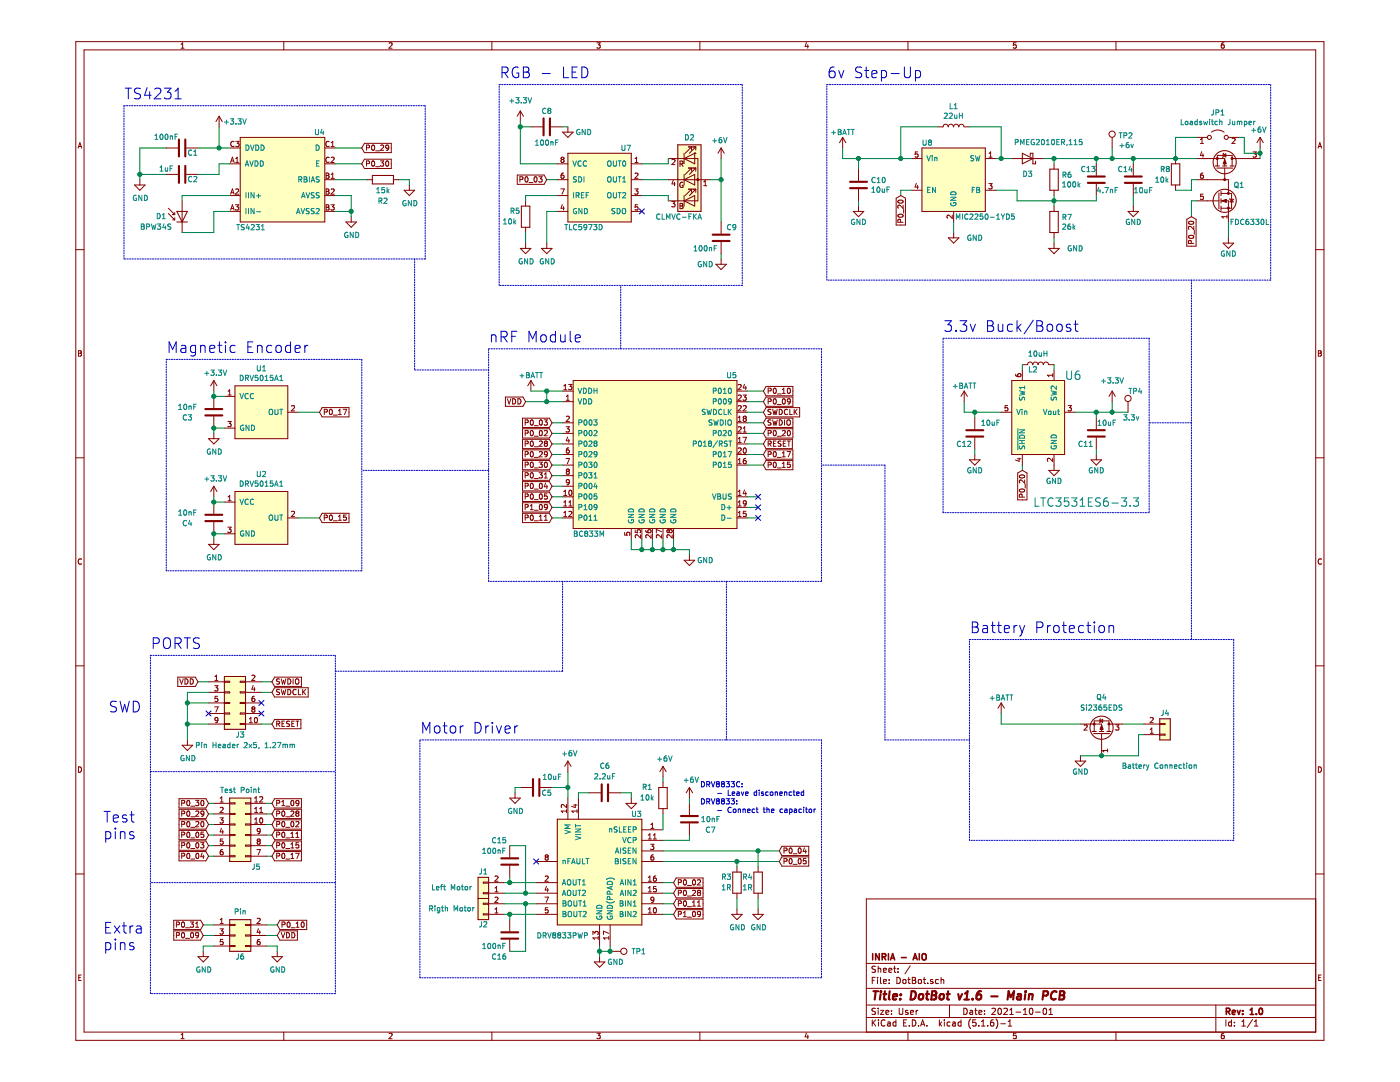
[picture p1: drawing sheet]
EESchema Schematic File Version 4
EELAYER 30 0
EELAYER END
$Descr User 12598 10236
encoding utf-8
Sheet 1 1
Title "DotBot v1.6 - Main PCB"
Date "2021-10-01"
Rev "1.0"
Comp "INRIA - AIO"
Comment1 ""
Comment2 ""
Comment3 ""
Comment4 ""
$EndDescr
$Comp
L DotBot:BC833M U5
U 1 1
P 5900 4250
F 0 "U5" H 6600 4950 50  0000 C CNN
F 1 "BC833M" H 5250 3450 50  0000 C CNN
F 2 "BC833M-V4-lib:BC833M-V4" H 5050 5050 50  0001 C CNN
F 3 "https://static1.squarespace.com/static/561459a2e4b0b39f5cefa12e/t/60270895e454bd0fb5d24793/1613170839894/BC833M_Product_Specifications.pdf" H 5050 5050 50  0001 C CNN
	1    5900 4250
	1    0    0    -1  
$EndComp
$Comp
L DotBot:TS4231 U4
U 1 1
P 2600 1200
F 0 "U4" H 2700 1150 50  0000 C CNN
F 1 "TS4231" H 2050 250 50  0000 C CNN
F 2 "TS4231:TS4231" H 2600 1200 50  0001 C CNN
F 3 "https://triadsemi.com/wp-content/uploads/2019/09/TS4231-Datasheet.pdf" H 2600 1200 50  0001 C CNN
	1    2600 1200
	1    0    0    -1  
$EndComp
$Comp
L Device:C C1
U 1 1
P 1400 1400
F 0 "C1" V 1350 1300 50  0000 C CNN
F 1 "100nF" V 1500 1550 50  0000 C CNN
F 2 "Capacitor_SMD:C_0603_1608Metric" H 1438 1250 50  0001 C CNN
F 3 "~" H 1400 1400 50  0001 C CNN
	1    1400 1400
	0    -1   -1   0   
$EndComp
$Comp
L Device:C C2
U 1 1
P 1400 1650
F 0 "C2" V 1350 1550 50  0000 C CNN
F 1 "1uF" V 1450 1800 50  0000 C CNN
F 2 "Capacitor_SMD:C_0603_1608Metric" H 1438 1500 50  0001 C CNN
F 3 "~" H 1400 1650 50  0001 C CNN
	1    1400 1650
	0    -1   -1   0   
$EndComp
$Comp
L power:GND #PWR01
U 1 1
P 1000 1700
F 0 "#PWR01" H 1000 1450 50  0001 C CNN
F 1 "GND" H 1005 1527 50  0000 C CNN
F 2 "" H 1000 1700 50  0001 C CNN
F 3 "" H 1000 1700 50  0001 C CNN
	1    1000 1700
	1    0    0    -1  
$EndComp
$Comp
L Device:D_Photo D1
U 1 1
P 1400 2000
F 0 "D1" V 1350 2250 50  0000 R CNN
F 1 "BPW34S" V 1250 2400 50  0000 R CNN
F 2 "TS4231:BPW34" H 1350 2000 50  0001 C CNN
F 3 "~" H 1350 2000 50  0001 C CNN
	1    1400 2000
	0    -1   -1   0   
$EndComp
$Comp
L power:GND #PWR011
U 1 1
P 3000 2050
F 0 "#PWR011" H 3000 1800 50  0001 C CNN
F 1 "GND" H 3005 1877 50  0000 C CNN
F 2 "" H 3000 2050 50  0001 C CNN
F 3 "" H 3000 2050 50  0001 C CNN
	1    3000 2050
	1    0    0    -1  
$EndComp
$Comp
L Device:R R2
U 1 1
P 3300 1700
F 0 "R2" V 3500 1700 50  0000 C CNN
F 1 "15k" V 3400 1700 50  0000 C CNN
F 2 "Resistor_SMD:R_0603_1608Metric" V 3230 1700 50  0001 C CNN
F 3 "~" H 3300 1700 50  0001 C CNN
	1    3300 1700
	0    1    1    0   
$EndComp
$Comp
L power:+3.3V #PWR07
U 1 1
P 1750 1200
F 0 "#PWR07" H 1750 1050 50  0001 C CNN
F 1 "+3.3V" H 1900 1250 50  0000 C CNN
F 2 "" H 1750 1200 50  0001 C CNN
F 3 "" H 1750 1200 50  0001 C CNN
	1    1750 1200
	1    0    0    -1  
$EndComp
$Comp
L power:GND #PWR013
U 1 1
P 3550 1750
F 0 "#PWR013" H 3550 1500 50  0001 C CNN
F 1 "GND" H 3555 1577 50  0000 C CNN
F 2 "" H 3550 1750 50  0001 C CNN
F 3 "" H 3550 1750 50  0001 C CNN
	1    3550 1750
	1    0    0    -1  
$EndComp
Wire Wire Line
	1400 2200 1700 2200
Wire Wire Line
	1700 2200 1700 2000
Wire Wire Line
	1700 2000 1850 2000
Wire Wire Line
	1000 1700 1000 1650
Wire Wire Line
	1000 1650 1250 1650
Wire Wire Line
	1000 1650 1000 1400
Wire Wire Line
	1000 1400 1250 1400
Connection ~ 1000 1650
Wire Wire Line
	1550 1400 1750 1400
Wire Wire Line
	1550 1650 1750 1650
Wire Wire Line
	1750 1650 1750 1550
Wire Wire Line
	1750 1550 1850 1550
Wire Wire Line
	1750 1200 1750 1400
Connection ~ 1750 1400
Wire Wire Line
	1750 1400 1850 1400
Wire Wire Line
	2850 1700 3150 1700
Wire Wire Line
	3450 1700 3550 1700
Wire Wire Line
	3550 1700 3550 1750
Wire Wire Line
	2850 1850 3000 1850
Wire Wire Line
	3000 1850 3000 2000
Wire Wire Line
	2850 2000 3000 2000
Connection ~ 3000 2000
Wire Wire Line
	3000 2000 3000 2050
Wire Wire Line
	1400 1900 1400 1850
Wire Wire Line
	1400 1850 1850 1850
Wire Wire Line
	2850 1400 3100 1400
Wire Wire Line
	2850 1550 3100 1550
Text GLabel 3100 1400 2    50   Input ~ 0
P0_29
Text GLabel 3100 1550 2    50   Input ~ 0
P0_30
Text GLabel 4900 4300 0    50   Input ~ 0
P0_29
Text GLabel 4900 4400 0    50   Input ~ 0
P0_30
Wire Wire Line
	4900 4300 5000 4300
Wire Wire Line
	4900 4400 5000 4400
$Comp
L Connector_Generic:Conn_02x05_Odd_Even J3
U 1 1
P 1850 6650
F 0 "J3" H 1950 6350 50  0000 C CNN
F 1 "Pin Header 2x5, 1.27mm" H 2000 6250 50  0000 C CNN
F 2 "DotBot_v1_4:Samtec_Connector_FTSH-105-01-F-DV-K" H 1850 6650 50  0001 C CNN
F 3 "~" H 1850 6650 50  0001 C CNN
	1    1850 6650
	1    0    0    -1  
$EndComp
NoConn ~ 6850 4700
NoConn ~ 6850 4800
NoConn ~ 6850 4900
Wire Wire Line
	6750 4700 6850 4700
Wire Wire Line
	6750 4800 6850 4800
Wire Wire Line
	6750 4900 6850 4900
$Comp
L power:GND #PWR020
U 1 1
P 6200 5250
F 0 "#PWR020" H 6200 5000 50  0001 C CNN
F 1 "GND" H 6350 5200 50  0000 C CNN
F 2 "" H 6200 5250 50  0001 C CNN
F 3 "" H 6200 5250 50  0001 C CNN
	1    6200 5250
	1    0    0    -1  
$EndComp
Wire Wire Line
	5650 5100 5650 5200
Wire Wire Line
	5650 5200 5750 5200
Wire Wire Line
	6200 5200 6200 5250
Wire Wire Line
	5750 5100 5750 5200
Connection ~ 5750 5200
Wire Wire Line
	5750 5200 5850 5200
Wire Wire Line
	5850 5100 5850 5200
Connection ~ 5850 5200
Wire Wire Line
	5850 5200 5950 5200
Wire Wire Line
	5950 5100 5950 5200
Connection ~ 5950 5200
Wire Wire Line
	5950 5200 6050 5200
Wire Wire Line
	6050 5100 6050 5200
Connection ~ 6050 5200
Wire Wire Line
	6050 5200 6200 5200
$Comp
L power:GND #PWR019
U 1 1
P 1450 7000
F 0 "#PWR019" H 1450 6750 50  0001 C CNN
F 1 "GND" H 1455 6827 50  0000 C CNN
F 2 "" H 1450 7000 50  0001 C CNN
F 3 "" H 1450 7000 50  0001 C CNN
	1    1450 7000
	1    0    0    -1  
$EndComp
Wire Wire Line
	1450 7000 1450 6850
Wire Wire Line
	1450 6850 1650 6850
Wire Wire Line
	1450 6850 1450 6650
Wire Wire Line
	1450 6650 1650 6650
Connection ~ 1450 6850
Wire Wire Line
	1450 6650 1450 6550
Wire Wire Line
	1450 6550 1650 6550
Connection ~ 1450 6650
NoConn ~ 1650 6750
NoConn ~ 2150 6650
NoConn ~ 2150 6750
Wire Wire Line
	5000 3700 4850 3700
Wire Wire Line
	4850 3700 4850 3800
Wire Wire Line
	4850 3800 5000 3800
$Comp
L power:+BATT #PWR016
U 1 1
P 4700 3700
F 0 "#PWR016" H 4700 3550 50  0001 C CNN
F 1 "+BATT" H 4700 3850 50  0000 C CNN
F 2 "" H 4700 3700 50  0001 C CNN
F 3 "" H 4700 3700 50  0001 C CNN
	1    4700 3700
	1    0    0    -1  
$EndComp
Wire Wire Line
	4700 3700 4850 3700
Connection ~ 4850 3700
Text GLabel 4650 3800 0    50   Input ~ 0
VDD
Wire Wire Line
	4650 3800 4850 3800
Connection ~ 4850 3800
Text GLabel 1550 6450 0    50   Input ~ 0
VDD
Wire Wire Line
	1550 6450 1650 6450
Text GLabel 2250 6450 2    50   Input ~ 0
SWDIO
Text GLabel 2250 6550 2    50   Input ~ 0
SWDCLK
Text GLabel 2250 6850 2    50   Input ~ 0
RESET
Text GLabel 6900 4000 2    50   Input ~ 0
SWDIO
Text GLabel 6900 3900 2    50   Input ~ 0
SWDCLK
Text GLabel 6900 4200 2    50   Input ~ 0
RESET
Wire Wire Line
	6750 4200 6900 4200
Wire Wire Line
	6750 4000 6900 4000
Wire Wire Line
	6750 3900 6900 3900
Wire Wire Line
	2150 6450 2250 6450
Wire Wire Line
	2150 6550 2250 6550
Wire Wire Line
	2150 6850 2250 6850
$Comp
L Driver_Motor:DRV8833PWP U3
U 1 1
P 5350 8250
F 0 "U3" H 5000 8800 50  0000 C CNN
F 1 "DRV8833PWP" H 5700 7650 50  0000 C CNN
F 2 "Package_SO:HTSSOP-16-1EP_4.4x5mm_P0.65mm_EP3.4x5mm_Mask2.46x2.31mm_ThermalVias" H 5800 8700 50  0001 L CNN
F 3 "http://www.ti.com/lit/ds/symlink/drv8833.pdf" H 5200 8800 50  0001 C CNN
	1    5350 8250
	-1   0    0    -1  
$EndComp
$Comp
L Device:C C7
U 1 1
P 6200 7750
F 0 "C7" H 6400 7650 50  0000 C CNN
F 1 "10nF" H 6400 7750 50  0000 C CNN
F 2 "Capacitor_SMD:C_0603_1608Metric" H 6238 7600 50  0001 C CNN
F 3 "~" H 6200 7750 50  0001 C CNN
	1    6200 7750
	1    0    0    -1  
$EndComp
$Comp
L Device:C C6
U 1 1
P 5400 7500
F 0 "C6" V 5650 7500 50  0000 C CNN
F 1 "2.2uF" V 5550 7500 50  0000 C CNN
F 2 "Capacitor_SMD:C_0603_1608Metric" H 5438 7350 50  0001 C CNN
F 3 "~" H 5400 7500 50  0001 C CNN
	1    5400 7500
	0    -1   -1   0   
$EndComp
$Comp
L Device:R R4
U 1 1
P 6850 8350
F 0 "R4" H 6950 8300 50  0000 C CNN
F 1 "1R" H 6950 8400 50  0000 C CNN
F 2 "Resistor_SMD:R_0603_1608Metric" V 6780 8350 50  0001 C CNN
F 3 "~" H 6850 8350 50  0001 C CNN
	1    6850 8350
	-1   0    0    1   
$EndComp
$Comp
L Device:R R3
U 1 1
P 6650 8350
F 0 "R3" H 6750 8300 50  0000 C CNN
F 1 "1R" H 6750 8400 50  0000 C CNN
F 2 "Resistor_SMD:R_0603_1608Metric" V 6580 8350 50  0001 C CNN
F 3 "~" H 6650 8350 50  0001 C CNN
	1    6650 8350
	-1   0    0    1   
$EndComp
Text GLabel 6050 8450 2    50   Input ~ 0
P0_28
Wire Wire Line
	5950 8350 6050 8350
Wire Wire Line
	5950 8450 6050 8450
Wire Wire Line
	5950 8550 6050 8550
Wire Wire Line
	5950 8650 6050 8650
$Comp
L power:GND #PWR014
U 1 1
P 6650 8600
F 0 "#PWR014" H 6650 8350 50  0001 C CNN
F 1 "GND" H 6655 8427 50  0000 C CNN
F 2 "" H 6650 8600 50  0001 C CNN
F 3 "" H 6650 8600 50  0001 C CNN
	1    6650 8600
	1    0    0    -1  
$EndComp
$Comp
L power:GND #PWR015
U 1 1
P 6850 8600
F 0 "#PWR015" H 6850 8350 50  0001 C CNN
F 1 "GND" H 6855 8427 50  0000 C CNN
F 2 "" H 6850 8600 50  0001 C CNN
F 3 "" H 6850 8600 50  0001 C CNN
	1    6850 8600
	1    0    0    -1  
$EndComp
Wire Wire Line
	6650 8500 6650 8600
Wire Wire Line
	6850 8600 6850 8500
Wire Wire Line
	5950 8150 6650 8150
Wire Wire Line
	6650 8150 6650 8200
Wire Wire Line
	5950 8050 6850 8050
Wire Wire Line
	6850 8050 6850 8200
Text GLabel 7050 8050 2    50   Input ~ 0
P0_04
Text GLabel 7050 8150 2    50   Input ~ 0
P0_05
Wire Wire Line
	6850 8050 7050 8050
Connection ~ 6850 8050
Wire Wire Line
	6650 8150 7050 8150
Connection ~ 6650 8150
$Comp
L power:+6V #PWR08
U 1 1
P 5050 7300
F 0 "#PWR08" H 5050 7150 50  0001 C CNN
F 1 "+6V" H 5065 7473 50  0000 C CNN
F 2 "" H 5050 7300 50  0001 C CNN
F 3 "" H 5050 7300 50  0001 C CNN
	1    5050 7300
	1    0    0    -1  
$EndComp
$Comp
L power:GND #PWR010
U 1 1
P 5650 7550
F 0 "#PWR010" H 5650 7300 50  0001 C CNN
F 1 "GND" H 5750 7550 50  0001 C CNN
F 2 "" H 5650 7550 50  0001 C CNN
F 3 "" H 5650 7550 50  0001 C CNN
	1    5650 7550
	1    0    0    -1  
$EndComp
Wire Wire Line
	5650 7550 5650 7500
Wire Wire Line
	5650 7500 5550 7500
Wire Wire Line
	5950 7950 6200 7950
Wire Wire Line
	6200 7950 6200 7900
$Comp
L power:+6V #PWR012
U 1 1
P 6200 7550
F 0 "#PWR012" H 6200 7400 50  0001 C CNN
F 1 "+6V" H 6215 7723 50  0000 C CNN
F 2 "" H 6200 7550 50  0001 C CNN
F 3 "" H 6200 7550 50  0001 C CNN
	1    6200 7550
	1    0    0    -1  
$EndComp
Wire Wire Line
	6200 7550 6200 7600
Text Notes 6300 7700 0    50   ~ 0
DRV8833C: \n    - Leave disconencted\nDRV8833: \n    - Connect the capacitor
$Comp
L Device:R R1
U 1 1
P 5950 7550
F 0 "R1" H 6100 7450 50  0000 C CNN
F 1 "10k" H 6100 7550 50  0000 C CNN
F 2 "Resistor_SMD:R_0603_1608Metric" V 5880 7550 50  0001 C CNN
F 3 "~" H 5950 7550 50  0001 C CNN
	1    5950 7550
	-1   0    0    1   
$EndComp
$Comp
L Device:C C5
U 1 1
P 4750 7450
F 0 "C5" V 4800 7550 50  0000 C CNN
F 1 "10uF" V 4650 7600 50  0000 C CNN
F 2 "Capacitor_SMD:C_0805_2012Metric" H 4788 7300 50  0001 C CNN
F 3 "~" H 4750 7450 50  0001 C CNN
	1    4750 7450
	0    1    1    0   
$EndComp
Wire Wire Line
	4900 7450 5050 7450
Connection ~ 5050 7450
Wire Wire Line
	5050 7450 5050 7550
$Comp
L power:GND #PWR02
U 1 1
P 4550 7500
F 0 "#PWR02" H 4550 7250 50  0001 C CNN
F 1 "GND" H 4555 7327 50  0000 C CNN
F 2 "" H 4550 7500 50  0001 C CNN
F 3 "" H 4550 7500 50  0001 C CNN
	1    4550 7500
	1    0    0    -1  
$EndComp
Wire Wire Line
	4550 7500 4550 7450
Wire Wire Line
	4550 7450 4600 7450
$Comp
L power:GND #PWR09
U 1 1
P 5350 9050
F 0 "#PWR09" H 5350 8800 50  0001 C CNN
F 1 "GND" H 5500 9000 50  0000 C CNN
F 2 "" H 5350 9050 50  0001 C CNN
F 3 "" H 5350 9050 50  0001 C CNN
	1    5350 9050
	1    0    0    -1  
$EndComp
Wire Wire Line
	5350 9050 5350 9000
Wire Wire Line
	5450 8950 5450 9000
Wire Wire Line
	5450 9000 5350 9000
Connection ~ 5350 9000
Wire Wire Line
	5350 9000 5350 8950
$Comp
L Connector_Generic:Conn_01x02 J1
U 1 1
P 4250 8450
F 0 "J1" H 4250 8250 50  0000 C CNN
F 1 "Left Motor" H 4550 8400 50  0000 C CNN
F 2 "Connector_PinHeader_2.54mm:PinHeader_1x02_P2.54mm_Vertical" H 4250 8450 50  0001 C CNN
F 3 "~" H 4250 8450 50  0001 C CNN
	1    4250 8450
	-1   0    0    1   
$EndComp
$Comp
L Connector_Generic:Conn_01x02 J2
U 1 1
P 4250 8650
F 0 "J2" H 4250 8750 50  0000 C CNN
F 1 "Rigth Motor" H 4550 8600 50  0000 C CNN
F 2 "Connector_PinHeader_2.54mm:PinHeader_1x02_P2.54mm_Vertical" H 4250 8650 50  0001 C CNN
F 3 "~" H 4250 8650 50  0001 C CNN
	1    4250 8650
	-1   0    0    1   
$EndComp
Wire Wire Line
	4450 8350 4500 8350
Wire Wire Line
	4450 8450 4650 8450
Wire Wire Line
	4450 8550 4650 8550
Wire Wire Line
	4450 8650 4500 8650
Text GLabel 4900 4600 0    50   Input ~ 0
P0_04
Text GLabel 4900 4700 0    50   Input ~ 0
P0_05
Wire Wire Line
	4900 4600 5000 4600
Wire Wire Line
	5000 4700 4900 4700
Text GLabel 4900 4200 0    50   Input ~ 0
P0_28
Text GLabel 4900 4500 0    50   Input ~ 0
P0_31
Text GLabel 4900 4800 0    50   Input ~ 0
P1_09
Text GLabel 4900 4900 0    50   Input ~ 0
P0_11
Wire Wire Line
	4900 4200 5000 4200
Wire Wire Line
	4900 4500 5000 4500
Wire Wire Line
	4900 4800 5000 4800
Wire Wire Line
	4900 4900 5000 4900
Text GLabel 6900 4100 2    50   Input ~ 0
P0_20
Wire Wire Line
	6900 4100 6750 4100
$Comp
L Device:C C12
U 1 1
P 8900 4100
F 0 "C12" H 9000 4000 50  0000 C CNN
F 1 "10uF" H 8750 4200 50  0000 C CNN
F 2 "Capacitor_SMD:C_0805_2012Metric" H 8938 3950 50  0001 C CNN
F 3 "~" H 8900 4100 50  0001 C CNN
	1    8900 4100
	-1   0    0    -1  
$EndComp
$Comp
L Device:C C11
U 1 1
P 10050 4100
F 0 "C11" H 10150 4000 50  0000 C CNN
F 1 "10uF" H 9950 4200 50  0000 C CNN
F 2 "Capacitor_SMD:C_0805_2012Metric" H 10088 3950 50  0001 C CNN
F 3 "~" H 10050 4100 50  0001 C CNN
	1    10050 4100
	-1   0    0    -1  
$EndComp
$Comp
L power:GND #PWR029
U 1 1
P 9650 4400
F 0 "#PWR029" H 9650 4150 50  0001 C CNN
F 1 "GND" H 9650 4250 50  0000 C CNN
F 2 "" H 9650 4400 50  0001 C CNN
F 3 "" H 9650 4400 50  0001 C CNN
	1    9650 4400
	-1   0    0    -1  
$EndComp
Wire Wire Line
	10050 3950 10050 3900
Wire Wire Line
	8900 3900 8900 3950
Wire Wire Line
	10050 4250 10050 4300
Wire Wire Line
	8900 4250 8900 4300
$Comp
L power:+3.3V #PWR026
U 1 1
P 10200 3800
F 0 "#PWR026" H 10200 3650 50  0001 C CNN
F 1 "+3.3V" H 10200 4000 50  0000 C CNN
F 2 "" H 10200 3800 50  0001 C CNN
F 3 "" H 10200 3800 50  0001 C CNN
	1    10200 3800
	-1   0    0    -1  
$EndComp
Wire Wire Line
	10050 3900 10200 3900
Wire Wire Line
	10200 3900 10200 3800
Connection ~ 10050 3900
Wire Wire Line
	8900 3900 8800 3900
Wire Wire Line
	8800 3900 8800 3800
Connection ~ 8900 3900
Text GLabel 4900 4000 0    50   Input ~ 0
P0_03
Wire Wire Line
	4900 4000 5000 4000
Wire Wire Line
	4900 4100 5000 4100
$Comp
L DotBot:DRV5015A1 U1
U 1 1
P 2100 3850
F 0 "U1" H 2150 4215 50  0000 C CNN
F 1 "DRV5015A1" H 2150 4124 50  0000 C CNN
F 2 "Package_TO_SOT_SMD:SOT-23" H 2350 3500 50  0001 C CNN
F 3 "https://www.ti.com/general/docs/suppproductinfo.tsp?distId=10&gotoUrl=https%3A%2F%2Fwww.ti.com%2Flit%2Fgpn%2Fdrv5015-q1" H 2350 3500 50  0001 C CNN
	1    2100 3850
	1    0    0    -1  
$EndComp
$Comp
L DotBot:DRV5015A1 U2
U 1 1
P 2100 4850
F 0 "U2" H 2150 5215 50  0000 C CNN
F 1 "DRV5015A1" H 2150 5124 50  0000 C CNN
F 2 "Package_TO_SOT_SMD:SOT-23" H 2350 4500 50  0001 C CNN
F 3 "https://www.ti.com/general/docs/suppproductinfo.tsp?distId=10&gotoUrl=https%3A%2F%2Fwww.ti.com%2Flit%2Fgpn%2Fdrv5015-q1" H 2350 4500 50  0001 C CNN
	1    2100 4850
	1    0    0    -1  
$EndComp
$Comp
L power:+3.3V #PWR03
U 1 1
P 1700 3700
F 0 "#PWR03" H 1700 3550 50  0001 C CNN
F 1 "+3.3V" H 1715 3873 50  0000 C CNN
F 2 "" H 1700 3700 50  0001 C CNN
F 3 "" H 1700 3700 50  0001 C CNN
	1    1700 3700
	1    0    0    -1  
$EndComp
$Comp
L power:+3.3V #PWR05
U 1 1
P 1700 4700
F 0 "#PWR05" H 1700 4550 50  0001 C CNN
F 1 "+3.3V" H 1715 4873 50  0000 C CNN
F 2 "" H 1700 4700 50  0001 C CNN
F 3 "" H 1700 4700 50  0001 C CNN
	1    1700 4700
	1    0    0    -1  
$EndComp
$Comp
L power:GND #PWR04
U 1 1
P 1700 4100
F 0 "#PWR04" H 1700 3850 50  0001 C CNN
F 1 "GND" H 1705 3927 50  0000 C CNN
F 2 "" H 1700 4100 50  0001 C CNN
F 3 "" H 1700 4100 50  0001 C CNN
	1    1700 4100
	1    0    0    -1  
$EndComp
$Comp
L power:GND #PWR06
U 1 1
P 1700 5100
F 0 "#PWR06" H 1700 4850 50  0001 C CNN
F 1 "GND" H 1705 4927 50  0000 C CNN
F 2 "" H 1700 5100 50  0001 C CNN
F 3 "" H 1700 5100 50  0001 C CNN
	1    1700 5100
	1    0    0    -1  
$EndComp
Wire Wire Line
	1700 4700 1700 4750
Wire Wire Line
	1700 4750 1800 4750
Wire Wire Line
	1700 5100 1700 5050
Wire Wire Line
	1700 5050 1800 5050
Wire Wire Line
	1700 3700 1700 3750
Wire Wire Line
	1700 3750 1800 3750
Wire Wire Line
	1700 4100 1700 4050
Wire Wire Line
	1700 4050 1800 4050
$Comp
L Device:C C4
U 1 1
P 1700 4900
F 0 "C4" H 1450 4850 50  0000 C CNN
F 1 "10nF" H 1450 4950 50  0000 C CNN
F 2 "Capacitor_SMD:C_0603_1608Metric" H 1738 4750 50  0001 C CNN
F 3 "~" H 1700 4900 50  0001 C CNN
	1    1700 4900
	1    0    0    -1  
$EndComp
Connection ~ 1700 4750
Connection ~ 1700 5050
$Comp
L Device:C C3
U 1 1
P 1700 3900
F 0 "C3" H 1450 3850 50  0000 C CNN
F 1 "10nF" H 1450 3950 50  0000 C CNN
F 2 "Capacitor_SMD:C_0603_1608Metric" H 1738 3750 50  0001 C CNN
F 3 "~" H 1700 3900 50  0001 C CNN
	1    1700 3900
	1    0    0    -1  
$EndComp
Connection ~ 1700 3750
Connection ~ 1700 4050
Text GLabel 2700 3900 2    50   Input ~ 0
P0_17
Text GLabel 2700 4900 2    50   Input ~ 0
P0_15
Wire Wire Line
	2700 3900 2500 3900
Wire Wire Line
	2700 4900 2500 4900
Text GLabel 6900 4300 2    50   Input ~ 0
P0_17
Text GLabel 6900 4400 2    50   Input ~ 0
P0_15
Wire Wire Line
	6750 4300 6900 4300
Wire Wire Line
	6750 4400 6900 4400
Wire Notes Line
	8850 6050 11350 6050
Wire Notes Line
	11350 6050 11350 7950
Wire Notes Line
	11350 7950 8850 7950
Wire Notes Line
	8850 7950 8850 6050
Wire Notes Line
	11700 800  11700 2650
Wire Notes Line
	11700 2650 7500 2650
Wire Notes Line
	7500 2650 7500 800 
Wire Notes Line
	7500 800  11700 800 
Wire Notes Line
	8600 3200 10550 3200
Wire Notes Line
	10550 3200 10550 4850
Wire Notes Line
	10550 4850 8600 4850
Wire Notes Line
	8600 4850 8600 3200
Wire Notes Line
	4400 800  6700 800 
Wire Notes Line
	6700 800  6700 2700
Wire Notes Line
	6700 2700 4400 2700
Wire Notes Line
	4400 2700 4400 800 
Wire Notes Line
	3700 1000 3700 2450
Wire Notes Line
	3700 2450 850  2450
Wire Notes Line
	850  2450 850  1000
Wire Notes Line
	850  1000 3700 1000
Wire Notes Line
	1250 3400 3100 3400
Wire Notes Line
	3100 3400 3100 5400
Wire Notes Line
	3100 5400 1250 5400
Wire Notes Line
	1250 5400 1250 3400
Wire Notes Line
	3650 7000 7450 7000
Wire Notes Line
	7450 7000 7450 9250
Wire Notes Line
	7450 9250 3650 9250
Wire Notes Line
	3650 9250 3650 7000
Wire Notes Line
	4300 3300 7450 3300
Wire Notes Line
	7450 3300 7450 5500
Wire Notes Line
	7450 5500 4300 5500
Wire Notes Line
	4300 5500 4300 3300
Wire Notes Line
	4300 4450 3100 4450
Wire Notes Line
	5550 3300 5550 2700
Wire Notes Line
	8050 4400 7450 4400
Text Notes 4300 3250 0    101  ~ 0
nRF Module
Text Notes 8600 3150 0    101  ~ 0
3.3v Buck/Boost
Text Notes 7500 750  0    101  ~ 0
6v Step-Up
Text Notes 4400 750  0    101  ~ 0
RGB - LED
Text Notes 850  950  0    101  ~ 0
TS4231
Text Notes 1250 3350 0    101  ~ 0
Magnetic Encoder
Text Notes 3650 6950 0    101  ~ 0
Motor Driver
Text Notes 8850 6000 0    101  ~ 0
Battery Protection
Text Notes 700  6750 0    101  ~ 0
SWD
Wire Notes Line
	8050 7000 8850 7000
Wire Wire Line
	5250 7500 5150 7500
Wire Wire Line
	5150 7500 5150 7550
Wire Wire Line
	5050 7300 5050 7450
Wire Wire Line
	5950 7700 5950 7850
$Comp
L power:+6V #PWR0101
U 1 1
P 5950 7350
F 0 "#PWR0101" H 5950 7200 50  0001 C CNN
F 1 "+6V" H 5965 7523 50  0000 C CNN
F 2 "" H 5950 7350 50  0001 C CNN
F 3 "" H 5950 7350 50  0001 C CNN
	1    5950 7350
	1    0    0    -1  
$EndComp
Wire Wire Line
	5950 7350 5950 7400
Text GLabel 6050 8550 2    50   Input ~ 0
P0_11
Text GLabel 6050 8650 2    50   Input ~ 0
P1_09
Text GLabel 1650 7700 0    50   Input ~ 0
P0_29
Text GLabel 1650 7600 0    50   Input ~ 0
P0_30
Text GLabel 1650 8100 0    50   Input ~ 0
P0_04
Text GLabel 1650 7900 0    50   Input ~ 0
P0_05
Text GLabel 2250 7700 2    50   Input ~ 0
P0_28
Text GLabel 1600 8750 0    50   Input ~ 0
P0_31
Text GLabel 2250 7600 2    50   Input ~ 0
P1_09
Text GLabel 2250 7900 2    50   Input ~ 0
P0_11
Text GLabel 2250 7800 2    50   Input ~ 0
P0_02
Text GLabel 1650 8000 0    50   Input ~ 0
P0_03
Text GLabel 2300 8750 2    50   Input ~ 0
P0_10
Text GLabel 1650 7800 0    50   Input ~ 0
P0_20
Text GLabel 2250 8100 2    50   Input ~ 0
P0_17
Text GLabel 2250 8000 2    50   Input ~ 0
P0_15
Wire Wire Line
	1700 7600 1650 7600
Wire Wire Line
	1700 7700 1650 7700
Wire Wire Line
	1700 7800 1650 7800
Wire Wire Line
	1700 7900 1650 7900
Wire Wire Line
	1700 8000 1650 8000
Wire Wire Line
	1700 8100 1650 8100
Wire Wire Line
	2200 8100 2250 8100
Wire Wire Line
	2200 8000 2250 8000
Wire Wire Line
	2200 7900 2250 7900
Wire Wire Line
	2200 7800 2250 7800
Wire Wire Line
	2200 7700 2250 7700
Wire Wire Line
	2200 7600 2250 7600
$Comp
L Connector:TestPoint TP1
U 1 1
P 5450 9000
F 0 "TP1" V 5450 9200 50  0000 L CNN
F 1 "GND_TP" H 5508 9027 50  0001 L CNN
F 2 "TestPoint:TestPoint_Pad_D1.5mm" H 5650 9000 50  0001 C CNN
F 3 "~" H 5650 9000 50  0001 C CNN
	1    5450 9000
	0    1    1    0   
$EndComp
NoConn ~ 4750 8150
$Comp
L Connector_Generic:Conn_02x06_Counter_Clockwise J5
U 1 1
P 1900 7800
F 0 "J5" H 2100 7400 50  0000 C CNN
F 1 "Test Point" H 1950 8126 50  0000 C CNN
F 2 "Connector_PinHeader_1.27mm:PinHeader_1x12_P1.27mm_Vertical" H 1900 7800 50  0001 C CNN
F 3 "~" H 1900 7800 50  0001 C CNN
	1    1900 7800
	1    0    0    -1  
$EndComp
Text GLabel 1600 8850 0    50   Input ~ 0
P0_09
$Comp
L Connector_Generic:Conn_02x03_Odd_Even J6
U 1 1
P 1900 8850
F 0 "J6" H 1950 8650 50  0000 C CNN
F 1 "Pin" H 1950 9076 50  0000 C CNN
F 2 "Connector_PinHeader_2.54mm:PinHeader_2x03_P2.54mm_Vertical" H 1900 8850 50  0001 C CNN
F 3 "~" H 1900 8850 50  0001 C CNN
	1    1900 8850
	1    0    0    -1  
$EndComp
$Comp
L power:GND #PWR043
U 1 1
P 2300 9000
F 0 "#PWR043" H 2300 8750 50  0001 C CNN
F 1 "GND" H 2305 8827 50  0000 C CNN
F 2 "" H 2300 9000 50  0001 C CNN
F 3 "" H 2300 9000 50  0001 C CNN
	1    2300 9000
	1    0    0    -1  
$EndComp
$Comp
L power:GND #PWR042
U 1 1
P 1600 9000
F 0 "#PWR042" H 1600 8750 50  0001 C CNN
F 1 "GND" H 1605 8827 50  0000 C CNN
F 2 "" H 1600 9000 50  0001 C CNN
F 3 "" H 1600 9000 50  0001 C CNN
	1    1600 9000
	1    0    0    -1  
$EndComp
Text GLabel 2300 8850 2    50   Input ~ 0
VDD
Wire Wire Line
	1600 8750 1700 8750
Wire Wire Line
	1600 8850 1700 8850
Wire Wire Line
	1600 9000 1600 8950
Wire Wire Line
	1600 8950 1700 8950
Wire Wire Line
	2200 8950 2300 8950
Wire Wire Line
	2300 8950 2300 9000
Wire Wire Line
	2200 8850 2300 8850
Wire Wire Line
	2200 8750 2300 8750
Text GLabel 4900 4100 0    50   Input ~ 0
P0_02
Text GLabel 6900 3700 2    50   Input ~ 0
P0_10
Text GLabel 6900 3800 2    50   Input ~ 0
P0_09
Wire Wire Line
	6750 3800 6900 3800
Wire Wire Line
	6750 3700 6900 3700
Text GLabel 6050 8350 2    50   Input ~ 0
P0_02
Text GLabel 4850 1700 0    50   Input ~ 0
P0_03
Wire Wire Line
	9150 6850 9150 6750
Connection ~ 10100 7150
Wire Wire Line
	10450 7150 10100 7150
Wire Wire Line
	10450 6950 10450 7150
Wire Wire Line
	10500 6950 10450 6950
Wire Wire Line
	10300 6850 10500 6850
Wire Wire Line
	9900 7150 10100 7150
$Comp
L power:GND #PWR032
U 1 1
P 9900 7150
F 0 "#PWR032" H 9900 6900 50  0001 C CNN
F 1 "GND" H 9900 7000 50  0000 C CNN
F 2 "" H 9900 7150 50  0001 C CNN
F 3 "" H 9900 7150 50  0001 C CNN
	1    9900 7150
	1    0    0    -1  
$EndComp
$Comp
L power:+BATT #PWR028
U 1 1
P 9150 6750
F 0 "#PWR028" H 9150 6600 50  0001 C CNN
F 1 "+BATT" H 9150 6900 50  0000 C CNN
F 2 "" H 9150 6750 50  0001 C CNN
F 3 "" H 9150 6750 50  0001 C CNN
	1    9150 6750
	1    0    0    -1  
$EndComp
$Comp
L Connector_Generic:Conn_01x02 J4
U 1 1
P 10700 6950
F 0 "J4" H 10700 6750 50  0000 C CNN
F 1 "Battery Connection" H 10650 7250 50  0000 C CNN
F 2 "Connector_PinHeader_2.54mm:PinHeader_1x02_P2.54mm_Vertical" H 10700 6950 50  0001 C CNN
F 3 "~" H 10700 6950 50  0001 C CNN
	1    10700 6950
	1    0    0    1   
$EndComp
$Comp
L Device:Q_PMOS_GSD Q4
U 1 1
P 10100 6950
F 0 "Q4" V 10450 6950 50  0000 C CNN
F 1 "Si2365EDS" V 10350 6950 50  0000 C CNN
F 2 "Package_TO_SOT_SMD:SOT-23" H 10300 7050 50  0001 C CNN
F 3 "~" H 10100 6950 50  0001 C CNN
	1    10100 6950
	0    1    -1   0   
$EndComp
Connection ~ 5450 9000
Wire Notes Line
	8050 4400 8050 7000
Wire Notes Line
	10950 2650 10950 6050
Text Notes 650  9000 0    101  ~ 0
Extra\npins
Text Notes 650  7950 0    101  ~ 0
Test\npins
Text Notes 1100 6150 0    101  ~ 0
PORTS
Wire Notes Line
	1100 6200 2850 6200
Wire Notes Line
	2850 6200 2850 9400
Wire Notes Line
	2850 9400 1100 9400
Wire Notes Line
	1100 9400 1100 6200
Wire Notes Line
	6550 7000 6550 5500
Wire Notes Line
	2850 6350 5000 6350
Wire Notes Line
	5000 6350 5000 5500
Wire Notes Line
	1100 7300 2850 7300
Wire Notes Line
	2850 8350 1100 8350
Wire Notes Line
	3600 2450 3600 3500
Wire Notes Line
	3600 3500 4300 3500
Wire Wire Line
	9150 6850 9900 6850
$Comp
L DotBot:TLC5973D U7
U 1 1
P 5500 1850
F 0 "U7" H 5600 2300 50  0000 C CNN
F 1 "TLC5973D" H 5200 1550 50  0000 C CNN
F 2 "Package_SO:SOIC-8_3.9x4.9mm_P1.27mm" H 4450 950 79  0001 C CNN
F 3 "https://www.ti.com/lit/ds/symlink/tlc5973.pdf" H 4950 2050 79  0001 C CNN
	1    5500 1850
	1    0    0    -1  
$EndComp
NoConn ~ 5750 2000
$Comp
L power:GND #PWR021
U 1 1
P 4850 2300
F 0 "#PWR021" H 4850 2050 50  0001 C CNN
F 1 "GND" H 4855 2127 50  0000 C CNN
F 2 "" H 4850 2300 50  0001 C CNN
F 3 "" H 4850 2300 50  0001 C CNN
	1    4850 2300
	1    0    0    -1  
$EndComp
$Comp
L Device:R R5
U 1 1
P 4650 2050
F 0 "R5" H 4750 2000 50  0000 C CNN
F 1 "10k" H 4800 2100 50  0000 C CNN
F 2 "Resistor_SMD:R_0603_1608Metric" V 4580 2050 50  0001 C CNN
F 3 "~" H 4650 2050 50  0001 C CNN
	1    4650 2050
	-1   0    0    1   
$EndComp
$Comp
L power:GND #PWR018
U 1 1
P 4650 2300
F 0 "#PWR018" H 4650 2050 50  0001 C CNN
F 1 "GND" H 4655 2127 50  0000 C CNN
F 2 "" H 4650 2300 50  0001 C CNN
F 3 "" H 4650 2300 50  0001 C CNN
	1    4650 2300
	1    0    0    -1  
$EndComp
Wire Wire Line
	4850 2000 4950 2000
Wire Wire Line
	4850 2000 4850 2300
Wire Wire Line
	4650 2200 4650 2300
Wire Wire Line
	4650 1900 4650 1850
Wire Wire Line
	4650 1850 4950 1850
Wire Wire Line
	6400 1700 6500 1700
$Comp
L power:+3.3V #PWR017
U 1 1
P 4600 1150
F 0 "#PWR017" H 4600 1000 50  0001 C CNN
F 1 "+3.3V" H 4600 1350 50  0000 C CNN
F 2 "" H 4600 1150 50  0001 C CNN
F 3 "" H 4600 1150 50  0001 C CNN
	1    4600 1150
	-1   0    0    -1  
$EndComp
Wire Wire Line
	4850 1700 4950 1700
Wire Wire Line
	6000 1700 5750 1700
Wire Wire Line
	6000 1500 6000 1550
Wire Wire Line
	6000 1550 5750 1550
Wire Wire Line
	6000 1900 6000 1850
Wire Wire Line
	6000 1850 5750 1850
$Comp
L Device:L L1
U 1 1
P 8700 1200
F 0 "L1" V 8890 1200 50  0000 C CNN
F 1 "22uH" V 8799 1200 50  0000 C CNN
F 2 "Inductor_SMD:L_Taiyo-Yuden_NR-60xx" H 8700 1200 50  0001 C CNN
F 3 "~" H 8700 1200 50  0001 C CNN
	1    8700 1200
	0    -1   -1   0   
$EndComp
$Comp
L Device:D_Schottky D3
U 1 1
P 9400 1500
F 0 "D3" H 9400 1650 50  0000 C CNN
F 1 "PMEG2010ER,115" H 9200 1350 50  0000 C CNN
F 2 "Diode_SMD:D_SOD-123F" H 9400 1500 50  0001 C CNN
F 3 "~" H 9400 1500 50  0001 C CNN
	1    9400 1500
	-1   0    0    1   
$EndComp
$Comp
L Device:R R6
U 1 1
P 9650 1700
F 0 "R6" H 9720 1746 50  0000 L CNN
F 1 "100k" H 9720 1655 50  0000 L CNN
F 2 "Resistor_SMD:R_0603_1608Metric" V 9580 1700 50  0001 C CNN
F 3 "~" H 9650 1700 50  0001 C CNN
	1    9650 1700
	1    0    0    -1  
$EndComp
$Comp
L Device:R R7
U 1 1
P 9650 2100
F 0 "R7" H 9720 2146 50  0000 L CNN
F 1 "26k" H 9720 2055 50  0000 L CNN
F 2 "Resistor_SMD:R_0603_1608Metric" V 9580 2100 50  0001 C CNN
F 3 "~" H 9650 2100 50  0001 C CNN
	1    9650 2100
	1    0    0    -1  
$EndComp
Wire Wire Line
	9100 1500 9150 1500
Wire Wire Line
	9650 1500 9650 1550
$Comp
L power:GND #PWR031
U 1 1
P 9650 2300
F 0 "#PWR031" H 9650 2050 50  0001 C CNN
F 1 "GND" H 9850 2250 50  0000 C CNN
F 2 "" H 9650 2300 50  0001 C CNN
F 3 "" H 9650 2300 50  0001 C CNN
	1    9650 2300
	1    0    0    -1  
$EndComp
Wire Wire Line
	9650 2250 9650 2300
Wire Wire Line
	8850 1200 9150 1200
Wire Wire Line
	9150 1200 9150 1500
Wire Wire Line
	8550 1200 8200 1200
Wire Wire Line
	8200 1200 8200 1500
Wire Wire Line
	8200 1500 8300 1500
Wire Wire Line
	9650 1850 9650 1900
Wire Wire Line
	9250 1500 9150 1500
Connection ~ 9150 1500
Wire Wire Line
	9550 1500 9650 1500
Wire Wire Line
	9100 1800 9300 1800
Wire Wire Line
	9300 1800 9300 1900
Wire Wire Line
	9300 1900 9650 1900
Connection ~ 9650 1900
Wire Wire Line
	9650 1900 9650 1950
$Comp
L power:GND #PWR030
U 1 1
P 8700 2200
F 0 "#PWR030" H 8700 1950 50  0001 C CNN
F 1 "GND" H 8900 2150 50  0000 C CNN
F 2 "" H 8700 2200 50  0001 C CNN
F 3 "" H 8700 2200 50  0001 C CNN
	1    8700 2200
	1    0    0    -1  
$EndComp
Wire Wire Line
	8700 2100 8700 2200
$Comp
L power:+BATT #PWR025
U 1 1
P 7650 1400
F 0 "#PWR025" H 7650 1250 50  0001 C CNN
F 1 "+BATT" H 7650 1550 50  0000 C CNN
F 2 "" H 7650 1400 50  0001 C CNN
F 3 "" H 7650 1400 50  0001 C CNN
	1    7650 1400
	1    0    0    -1  
$EndComp
$Comp
L Device:C C10
U 1 1
P 7800 1750
F 0 "C10" H 7915 1796 50  0000 L CNN
F 1 "10uF" H 7915 1705 50  0000 L CNN
F 2 "Capacitor_SMD:C_0805_2012Metric" H 7838 1600 50  0001 C CNN
F 3 "~" H 7800 1750 50  0001 C CNN
	1    7800 1750
	1    0    0    -1  
$EndComp
Wire Wire Line
	7800 1600 7800 1500
$Comp
L power:GND #PWR027
U 1 1
P 7800 1950
F 0 "#PWR027" H 7800 1700 50  0001 C CNN
F 1 "GND" H 7800 1800 50  0000 C CNN
F 2 "" H 7800 1950 50  0001 C CNN
F 3 "" H 7800 1950 50  0001 C CNN
	1    7800 1950
	1    0    0    -1  
$EndComp
Wire Wire Line
	7800 1900 7800 1950
$Comp
L Device:C C13
U 1 1
P 10050 1700
F 0 "C13" H 9900 1800 50  0000 L CNN
F 1 "4.7nF" H 10050 1600 50  0000 L CNN
F 2 "Capacitor_SMD:C_0603_1608Metric" H 10088 1550 50  0001 C CNN
F 3 "~" H 10050 1700 50  0001 C CNN
	1    10050 1700
	1    0    0    -1  
$EndComp
Wire Wire Line
	10050 1550 10050 1500
Wire Wire Line
	10050 1500 9650 1500
Connection ~ 9650 1500
Wire Wire Line
	10050 1850 10050 1900
Wire Wire Line
	10050 1900 9650 1900
$Comp
L Device:C C14
U 1 1
P 10400 1700
F 0 "C14" H 10250 1800 50  0000 L CNN
F 1 "10uF" H 10400 1600 50  0000 L CNN
F 2 "Capacitor_SMD:C_0805_2012Metric" H 10438 1550 50  0001 C CNN
F 3 "~" H 10400 1700 50  0001 C CNN
	1    10400 1700
	1    0    0    -1  
$EndComp
Wire Wire Line
	10400 1550 10400 1500
Wire Wire Line
	10400 1500 10200 1500
Connection ~ 10050 1500
$Comp
L power:GND #PWR034
U 1 1
P 10400 1950
F 0 "#PWR034" H 10400 1700 50  0001 C CNN
F 1 "GND" H 10400 1800 50  0000 C CNN
F 2 "" H 10400 1950 50  0001 C CNN
F 3 "" H 10400 1950 50  0001 C CNN
	1    10400 1950
	1    0    0    -1  
$EndComp
Wire Wire Line
	10400 1850 10400 1950
$Comp
L power:+6V #PWR035
U 1 1
P 11600 1400
F 0 "#PWR035" H 11600 1250 50  0001 C CNN
F 1 "+6V" H 11615 1573 50  0000 C CNN
F 2 "" H 11600 1400 50  0001 C CNN
F 3 "" H 11600 1400 50  0001 C CNN
	1    11600 1400
	-1   0    0    -1  
$EndComp
Wire Wire Line
	7650 1400 7650 1500
Wire Wire Line
	7650 1500 7800 1500
Wire Wire Line
	8200 1800 8300 1800
$Comp
L Device:C C8
U 1 1
P 4850 1200
F 0 "C8" V 4700 1200 50  0000 C CNN
F 1 "100nF" V 5000 1200 50  0000 C CNN
F 2 "Capacitor_SMD:C_0603_1608Metric" H 4888 1050 50  0001 C CNN
F 3 "~" H 4850 1200 50  0001 C CNN
	1    4850 1200
	0    1    1    0   
$EndComp
Wire Wire Line
	4950 1550 4600 1550
Wire Wire Line
	4600 1550 4600 1200
Wire Wire Line
	4700 1200 4600 1200
Connection ~ 4600 1200
Wire Wire Line
	4600 1200 4600 1150
$Comp
L power:GND #PWR022
U 1 1
P 5050 1200
F 0 "#PWR022" H 5050 950 50  0001 C CNN
F 1 "GND" H 5200 1150 50  0000 C CNN
F 2 "" H 5050 1200 50  0001 C CNN
F 3 "" H 5050 1200 50  0001 C CNN
	1    5050 1200
	1    0    0    -1  
$EndComp
Wire Wire Line
	5050 1200 5000 1200
Wire Wire Line
	6500 1700 6500 1500
$Comp
L power:+6V #PWR023
U 1 1
P 6500 1500
F 0 "#PWR023" H 6500 1350 50  0001 C CNN
F 1 "+6V" H 6515 1673 50  0000 C CNN
F 2 "" H 6500 1500 50  0001 C CNN
F 3 "" H 6500 1500 50  0001 C CNN
	1    6500 1500
	-1   0    0    -1  
$EndComp
$Comp
L Device:LED_ARBG D2
U 1 1
P 6200 1700
F 0 "D2" H 6200 2100 50  0000 C CNN
F 1 "CLMVC-FKA" H 6100 1350 50  0000 C CNN
F 2 "LED_SMD:LED_Cree-PLCC4_2x2mm_CW" H 6200 1650 50  0001 C CNN
F 3 "~" H 6200 1650 50  0001 C CNN
	1    6200 1700
	1    0    0    -1  
$EndComp
$Comp
L Device:C C9
U 1 1
P 6500 2250
F 0 "C9" H 6600 2350 50  0000 C CNN
F 1 "100nF" H 6350 2150 50  0000 C CNN
F 2 "Capacitor_SMD:C_0603_1608Metric" H 6538 2100 50  0001 C CNN
F 3 "~" H 6500 2250 50  0001 C CNN
	1    6500 2250
	1    0    0    -1  
$EndComp
$Comp
L power:GND #PWR024
U 1 1
P 6500 2450
F 0 "#PWR024" H 6500 2200 50  0001 C CNN
F 1 "GND" H 6350 2400 50  0000 C CNN
F 2 "" H 6500 2450 50  0001 C CNN
F 3 "" H 6500 2450 50  0001 C CNN
	1    6500 2450
	1    0    0    -1  
$EndComp
Wire Wire Line
	6500 2100 6500 1700
Connection ~ 6500 1700
Wire Wire Line
	6500 2400 6500 2450
$Comp
L DotBot:LTC3531ES6-3.3 U6
U 1 1
P 9500 3850
F 0 "U6" H 9750 4150 79  0000 L CNN
F 1 "LTC3531ES6-3.3" H 9450 2950 79  0000 L CNN
F 2 "Package_TO_SOT_SMD:TSOT-23-6" H 9500 3850 79  0001 C CNN
F 3 "https://www.analog.com/media/en/technical-documentation/data-sheets/3531fb.pdf" H 9500 3850 79  0001 C CNN
	1    9500 3850
	1    0    0    -1  
$EndComp
$Comp
L Device:L L2
U 1 1
P 9500 3450
F 0 "L2" V 9450 3500 50  0000 C CNN
F 1 "10uH" V 9599 3450 50  0000 C CNN
F 2 "Inductor_SMD:L_Taiyo-Yuden_NR-30xx" H 9500 3450 50  0001 C CNN
F 3 "~" H 9500 3450 50  0001 C CNN
	1    9500 3450
	0    -1   -1   0   
$EndComp
$Comp
L power:GND #PWR037
U 1 1
P 10050 4300
F 0 "#PWR037" H 10050 4050 50  0001 C CNN
F 1 "GND" H 10050 4150 50  0000 C CNN
F 2 "" H 10050 4300 50  0001 C CNN
F 3 "" H 10050 4300 50  0001 C CNN
	1    10050 4300
	-1   0    0    -1  
$EndComp
$Comp
L power:GND #PWR036
U 1 1
P 8900 4300
F 0 "#PWR036" H 8900 4050 50  0001 C CNN
F 1 "GND" H 8900 4150 50  0000 C CNN
F 2 "" H 8900 4300 50  0001 C CNN
F 3 "" H 8900 4300 50  0001 C CNN
	1    8900 4300
	-1   0    0    -1  
$EndComp
Text GLabel 9350 4450 3    50   Input ~ 0
P0_20
Wire Wire Line
	9350 4450 9350 4400
Wire Wire Line
	8900 3900 9150 3900
Wire Wire Line
	9850 3900 10050 3900
$Comp
L power:+BATT #PWR033
U 1 1
P 8800 3800
F 0 "#PWR033" H 8800 3650 50  0001 C CNN
F 1 "+BATT" H 8800 3950 50  0000 C CNN
F 2 "" H 8800 3800 50  0001 C CNN
F 3 "" H 8800 3800 50  0001 C CNN
	1    8800 3800
	1    0    0    -1  
$EndComp
Wire Wire Line
	9350 3450 9350 3500
Wire Wire Line
	9650 3450 9650 3500
Wire Notes Line
	10950 4000 10550 4000
$Comp
L Transistor_FET:FDC6330L Q1
U 1 1
P 11300 1800
F 0 "Q1" H 11400 1850 50  0000 C CNN
F 1 "FDC6330L" H 11500 1500 50  0000 C CNN
F 2 "Package_TO_SOT_SMD:TSOT-23-6" H 11250 1225 50  0001 C CNN
F 3 "https://www.onsemi.com/pub/Collateral/FDC6330L-D.PDF" H 11200 1700 50  0001 C CNN
	1    11300 1800
	1    0    0    -1  
$EndComp
$Comp
L power:GND #PWR038
U 1 1
P 11300 2250
F 0 "#PWR038" H 11300 2000 50  0001 C CNN
F 1 "GND" H 11300 2100 50  0000 C CNN
F 2 "" H 11300 2250 50  0001 C CNN
F 3 "" H 11300 2250 50  0001 C CNN
	1    11300 2250
	1    0    0    -1  
$EndComp
Wire Wire Line
	11300 2100 11300 2250
$Comp
L DotBot:MIC2250-1YD5 U8
U 1 1
P 8650 1650
F 0 "U8" H 8450 1950 50  0000 C CNN
F 1 "MIC2250-1YD5" H 9000 1250 50  0000 C CNN
F 2 "Package_TO_SOT_SMD:SOT-23-5" H 8650 1650 79  0001 C CNN
F 3 "http://www.microchip.com/mymicrochip/filehandler.aspx?ddocname=en580073" H 8650 1650 79  0001 C CNN
	1    8650 1650
	1    0    0    -1  
$EndComp
Text GLabel 8200 1850 3    50   Input ~ 0
P0_20
Wire Wire Line
	8200 1850 8200 1800
Wire Wire Line
	7800 1500 8200 1500
Connection ~ 7800 1500
Connection ~ 8200 1500
Text GLabel 10950 2050 3    50   Input ~ 0
P0_20
Wire Wire Line
	10950 2050 10950 1900
Wire Wire Line
	10950 1900 11000 1900
Wire Wire Line
	11600 1500 11600 1450
Wire Wire Line
	10400 1500 10800 1500
Connection ~ 10400 1500
$Comp
L Device:R R8
U 1 1
P 10800 1650
F 0 "R8" H 10650 1700 50  0000 L CNN
F 1 "10k" H 10600 1600 50  0000 L CNN
F 2 "Resistor_SMD:R_0603_1608Metric" V 10730 1650 50  0001 C CNN
F 3 "~" H 10800 1650 50  0001 C CNN
	1    10800 1650
	1    0    0    -1  
$EndComp
Connection ~ 10800 1500
Wire Wire Line
	10800 1500 11000 1500
Wire Wire Line
	10800 1800 10950 1800
Wire Wire Line
	10950 1800 10950 1700
Wire Wire Line
	10950 1700 11000 1700
$Comp
L Jumper:Jumper_2_Open JP1
U 1 1
P 11200 1300
F 0 "JP1" H 11200 1535 50  0000 C CNN
F 1 "Loadswitch Jumper" H 11200 1444 50  0000 C CNN
F 2 "Jumper:SolderJumper-2_P1.3mm_Open_RoundedPad1.0x1.5mm" H 11200 1300 50  0001 C CNN
F 3 "~" H 11200 1300 50  0001 C CNN
	1    11200 1300
	1    0    0    -1  
$EndComp
Wire Wire Line
	11000 1300 10800 1300
Wire Wire Line
	10800 1300 10800 1500
Wire Wire Line
	11400 1300 11450 1300
Wire Wire Line
	11450 1300 11450 1450
Wire Wire Line
	11450 1450 11600 1450
Connection ~ 11600 1450
Wire Wire Line
	11600 1450 11600 1400
$Comp
L Connector:TestPoint TP2
U 1 1
P 10200 1400
F 0 "TP2" H 10258 1518 50  0000 L CNN
F 1 "+6v" H 10258 1427 50  0000 L CNN
F 2 "TestPoint:TestPoint_Pad_D1.5mm" H 10400 1400 50  0001 C CNN
F 3 "~" H 10400 1400 50  0001 C CNN
	1    10200 1400
	1    0    0    -1  
$EndComp
Wire Wire Line
	10200 1400 10200 1500
Connection ~ 10200 1500
Wire Wire Line
	10200 1500 10050 1500
$Comp
L Connector:TestPoint TP4
U 1 1
P 10350 3900
F 0 "TP4" H 10350 4100 50  0000 L CNN
F 1 "3.3v" H 10300 3850 50  0000 L CNN
F 2 "TestPoint:TestPoint_Pad_D1.5mm" H 10550 3900 50  0001 C CNN
F 3 "~" H 10550 3900 50  0001 C CNN
	1    10350 3900
	1    0    0    -1  
$EndComp
Wire Wire Line
	10350 3900 10200 3900
Connection ~ 10200 3900
$Comp
L Device:C C15
U 1 1
P 4500 8150
F 0 "C15" H 4400 8350 50  0000 C CNN
F 1 "100nF" H 4350 8250 50  0000 C CNN
F 2 "Capacitor_SMD:C_0603_1608Metric" H 4538 8000 50  0001 C CNN
F 3 "~" H 4500 8150 50  0001 C CNN
	1    4500 8150
	1    0    0    -1  
$EndComp
$Comp
L Device:C C16
U 1 1
P 4500 8850
F 0 "C16" H 4400 8650 50  0000 C CNN
F 1 "100nF" H 4350 8750 50  0000 C CNN
F 2 "Capacitor_SMD:C_0603_1608Metric" H 4538 8700 50  0001 C CNN
F 3 "~" H 4500 8850 50  0001 C CNN
	1    4500 8850
	1    0    0    -1  
$EndComp
Wire Wire Line
	4500 8700 4500 8650
Connection ~ 4500 8650
Wire Wire Line
	4500 8650 4750 8650
Wire Wire Line
	4500 8300 4500 8350
Connection ~ 4500 8350
Wire Wire Line
	4500 8350 4750 8350
Wire Wire Line
	4500 8000 4650 8000
Wire Wire Line
	4650 8000 4650 8450
Connection ~ 4650 8450
Wire Wire Line
	4650 8450 4750 8450
Wire Wire Line
	4500 9000 4650 9000
Wire Wire Line
	4650 9000 4650 8550
Connection ~ 4650 8550
Wire Wire Line
	4650 8550 4750 8550
$EndSCHEMATC
